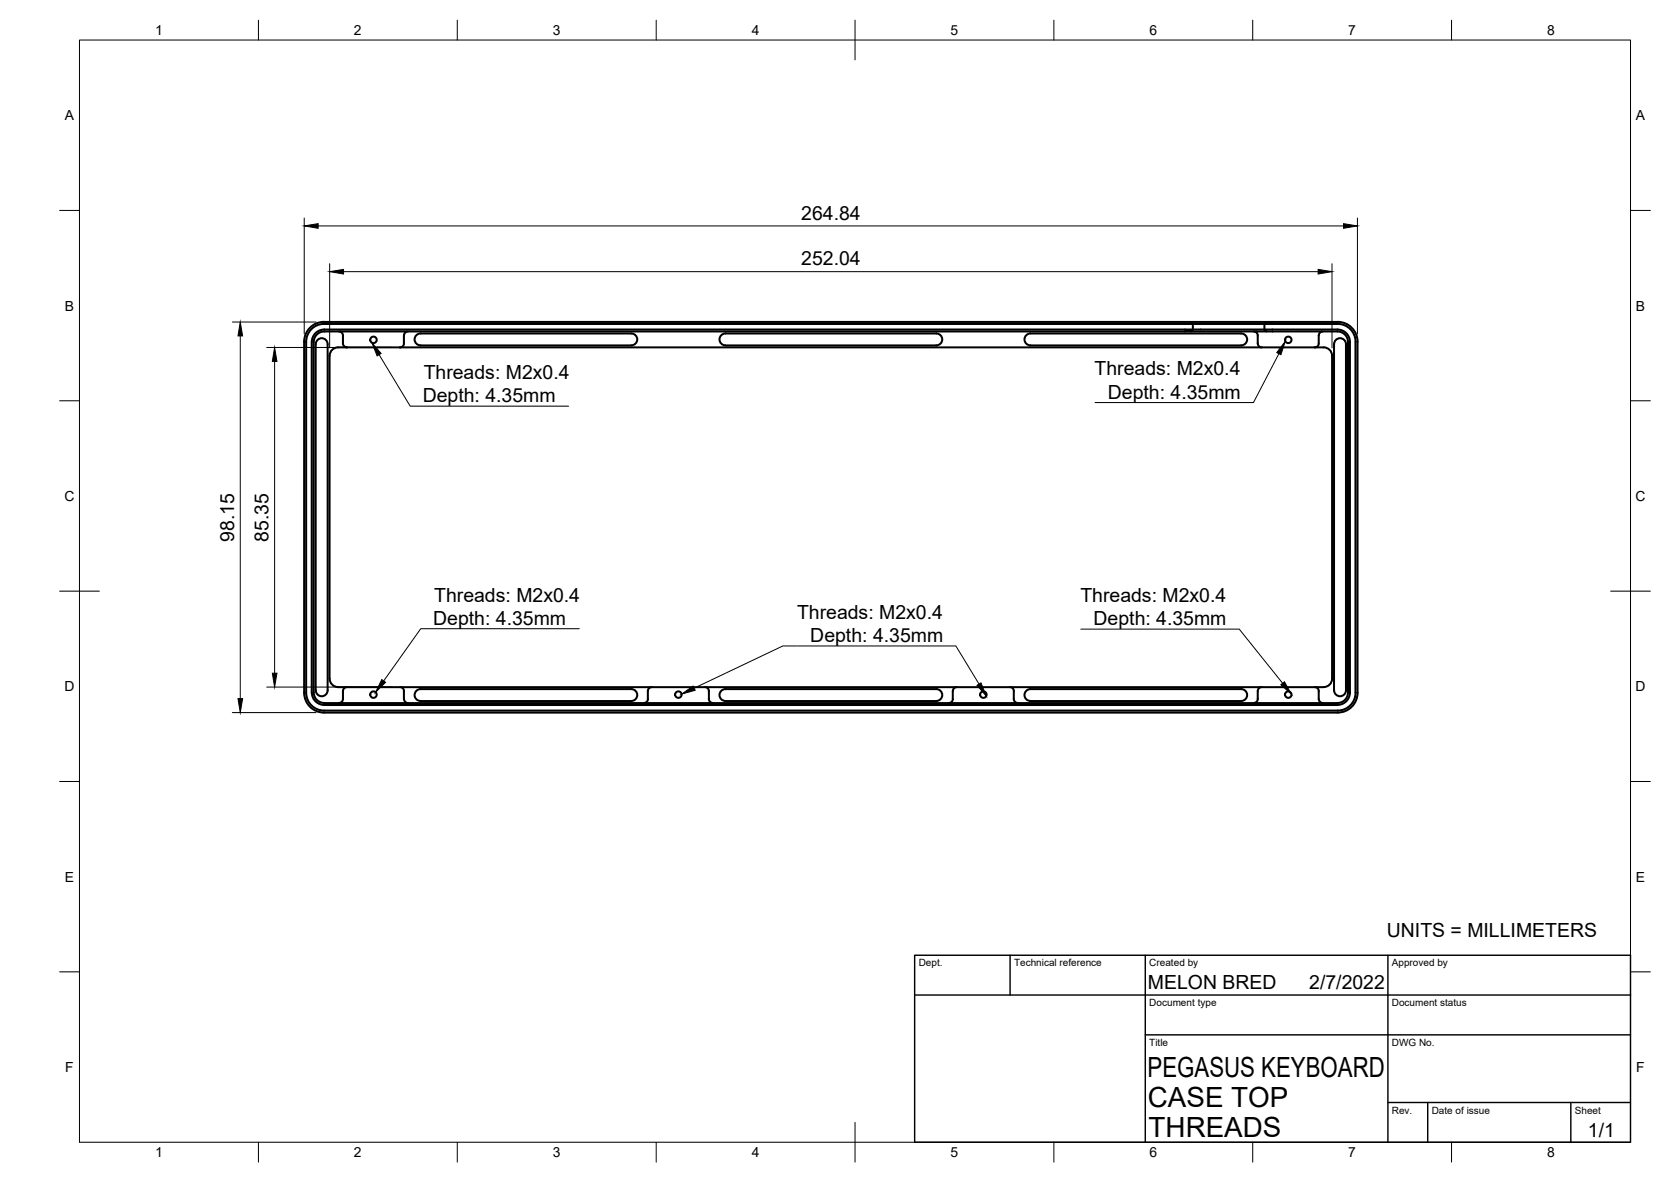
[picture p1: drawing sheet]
<svg xmlns="http://www.w3.org/2000/svg" width="420mm" height="297mm" viewBox="0 0 420 297" stroke-linecap="round" stroke-linejoin="round" font-family="sans-serif">
<!-- layer: Visible -->
<g fill="none" stroke="#000" stroke-width=".51">
<path d="M76.5 85.9v88.2a5 5 0 0 0 5 5h254.8a5 5 0 0 0 5.1-5l-.1-88.2M77 85.9a4.5 4.5 0 0 1 4.5-4.5h218.4v1.4h18v-1.4h-16.4a2.12 2.12 0 0 1-2.1-.5h-217.9a5 5 0 0 0-5 5M77 85.9v88.2a4.5 4.5 0 0 0 4.5 4.5h254.8a4.5 4.5 0 0 0 4.5-4.5v-88.2M78.4 86v88a3.1 3.1 0 0 0 3.1 3.2M78.9 86v88a2.66 2.66 0 0 0 2.6 2.7M78.9 86a2.66 2.66 0 0 1 2.6-2.7h217.9l.5-.5h-218.4a3.1 3.1 0 0 0-3.1 3.2M79.7 85.6a1.49 1.49 0 0 1 1.7-.5 1.49 1.49 0 0 1 1 1.4v87a1.5 1.5 0 0 1-1.5 1.5 1.5 1.5 0 0 1-1.5-1.5v-87zM82.9 89.4v81.2M85.2 83.3a1.01 1.01 0 0 1 1 1v2a1.01 1.01 0 0 0 1 1M100.6 87.3h-15.6a2.11 2.11 0 0 0-2.1 2.1M100.6 87.3h230M102.6 83.3a1.04 1.04 0 0 0-1 1v2a1.01 1.01 0 0 1-1 1"/>
<path d="M104.9 84.1l.8-.3h53a1.49 1.49 0 0 1 1.5 1.5 1.49 1.49 0 0 1-1.5 1.5h-53a1.49 1.49 0 0 1-1.4-1 1.49 1.49 0 0 1 .6-1.7zM181.2 84.4l.7-.5 .5-.1h53a1.49 1.49 0 0 1 1.5 1.5 1.49 1.49 0 0 1-1.5 1.5h-53a1.49 1.49 0 0 1-1.3-.8 1.49 1.49 0 0 1 .1-1.6zM258.2 84.1l.9-.3h53a1.49 1.49 0 0 1 1.5 1.5 1.49 1.49 0 0 1-1.5 1.5h-53a1.49 1.49 0 0 1-1.4-1 1.49 1.49 0 0 1 .5-1.7zM299.4 83.3h19l-.5-.5h18.4a3.1 3.1 0 0 1 3.1 3.2M299.4 80.9h19M315.2 83.3a1.01 1.01 0 0 1 1.1 1v2a1.01 1.01 0 0 0 1 1M318.4 83.3h17.9a2.66 2.66 0 0 1 2.6 2.7M330.6 87.3a3.9 3.9 0 0 1 3.7 .6l.6 .9v.6v81.2a2.11 2.11 0 0 1-2.1 2.1h-245.6a4 4 0 0 1-3.7-.7l-.5-.9-.1-.5M332.6 83.3a1.01 1.01 0 0 0-1 1v2a.97 .97 0 0 1-1 1M336.1 85.3a1.49 1.49 0 0 1 1.5-.1 1.49 1.49 0 0 1 .8 1.3v87a1.5 1.5 0 0 1-1.5 1.5 1.5 1.5 0 0 1-1.5-1.5v-87l.1-.5zM338.9 86v88a2.66 2.66 0 0 1-2.6 2.7M339.4 86v88a3.1 3.1 0 0 1-3.1 3.2"/>
<path d="M340.8 85.9a4.5 4.5 0 0 0-4.5-4.5h-18.4l.5-.5h17.9a5 5 0 0 1 5.1 5M81.5 177.2h254.8M81.5 176.7h254.8M86.2 175.7a1.01 1.01 0 0 1-1 1M87.2 172.7a1.01 1.01 0 0 0-1 1v2M100.6 172.7a1.01 1.01 0 0 1 1 1v2M101.6 175.7a1.01 1.01 0 0 0 1 1M105.7 176.2h53M105.7 176.2a1.49 1.49 0 0 1-1.5-1.5 1.49 1.49 0 0 1 1.5-1.5h53a1.49 1.49 0 0 1 1.5 1.5 1.49 1.49 0 0 1-1.5 1.5M162.9 175.7a1.01 1.01 0 0 1-1 1M163.9 172.7a1.01 1.01 0 0 0-1 1v2M177.2 172.7a1.01 1.01 0 0 1 1 1v2"/>
<path d="M178.2 175.7a1.01 1.01 0 0 0 1 1M182.4 176.2h53M182.4 176.2a1.49 1.49 0 0 1-1.5-1.5 1.49 1.49 0 0 1 1.5-1.5h53a1.49 1.49 0 0 1 1.5 1.5 1.49 1.49 0 0 1-1.5 1.5M239.6 175.7a1.01 1.01 0 0 1-1 1M240.6 172.7a1.01 1.01 0 0 0-1 1v2M253.9 172.7a1.01 1.01 0 0 1 1 1M254.9 173.7v2M254.9 175.7a1.01 1.01 0 0 0 1 1M259.1 176.2h53M259.1 176.2a1.49 1.49 0 0 1-1.5-1.5 1.49 1.49 0 0 1 1.5-1.5h53a1.49 1.49 0 0 1 1.5 1.5 1.49 1.49 0 0 1-1.5 1.5M316.3 175.7a1.01 1.01 0 0 1-1.1 1M317.3 172.7a1.01 1.01 0 0 0-1 1v2"/>
<path d="M330.6 172.7a1.01 1.01 0 0 1 1 1v2M331.6 175.7a1.01 1.01 0 0 0 1 1"/>
<circle cx="93.9" cy="85.4" r=".81"/>
<circle cx="323.9" cy="85.4" r=".81"/>
<circle cx="93.9" cy="174.6" r=".81"/>
<circle cx="170.6" cy="174.6" r=".81"/>
<circle cx="247.3" cy="174.6" r=".81"/>
<circle cx="323.9" cy="174.6" r=".81"/>
</g>
<!-- layer: Border -->
<g fill="none" stroke="#000" stroke-width=".25">
<path d="M20 10.1h390v276.9h-390zM65 5.1v5M115 5.1v5M165 5.1v5M215 5.1v10M265 5.1v5M315 5.1v5M365 5.1v5M15 52.9h5M410 52.9h5M15 100.7h5M410 100.7h5"/>
<path d="M15 148.6h10M405 148.6h10M15 196.4h5M410 196.4h5M15 244.2h5M410 244.2h5M65 287v5M115 287v5M165 287v5M215 282.1v9.9M265 287v5M315 287v5"/>
<path d="M365 287v5"/>
</g>
<!-- layer: TitleBlock -->
<path d="M230 240.1h180v46.9h-180zM230 250h180M254 240.1v9.9M288 240.1v46.9M349 240.1v46.9M288 260.1h122M349 277.1h61M359 277.1v9.9M395 277.1v9.9" fill="none" stroke="#000" stroke-width=".36"/>
<!-- layer: Annotations -->
<path d="M93.5 86.1l2.3 2.7-1 .6zM323.2 85.8l-1.1 3.3-1.1-.5zM96 170.8l.9 .7-2.5 2.5zM171.4 174.4l2.9-2 .5 1.1zM245.7 172.2l1-.6 1.3 3.3zM322.1 172.1l.9-.8 1.7 3.1z" fill="#000" stroke="#000" stroke-width=".25"/>
<path d="M95.3 89.1l7.8 13h39.9M321.6 88.9l-6.4 12.3h-39.9M145.6 158h-39.8l-9.3 13.1M271.8 158.1h39.8l10.9 13.6M200.3 162.3h-3.5l-22.3 10.6M200.5 162.3h39.8l5.9 9.6" fill="none" stroke="#000" stroke-width=".25"/>
<!-- layer: Dimensions -->
<path d="M76.5 54.8v29.1M80 56.8h257.8M341.3 54.8v29.1M82.9 66.3v21.1M86.4 68.3h245M334.9 66.3v21.1M58.4 80.9h21.1M60.4 84.4v91.2M67.1 87.3h31.5M69 90.8v78.4M58.4 179.1h21.1M67.1 172.7h31.5" fill="none" stroke="#000" stroke-width=".25"/>
<path d="M76.5 56.8l3.5-.6v1.2zM337.8 56.2l3.5 .6-3.5 .6zM82.9 68.3l3.5-.6v1.2zM331.4 67.7l3.5 .6-3.5 .6zM60.4 80.9l.6 3.5h-1.2zM69 87.3l.6 3.5h-1.1zM59.8 175.6h1.2l-.6 3.5zM68.5 169.2h1.1l-.6 3.5z" fill="#000" stroke="#000" stroke-width=".25"/>
<g font-size="7">
<text x="288.5" y="270.6">PEGASUS KEYBOARD</text>
<text x="288.6" y="278.1">CASE TOP</text>
<text x="288.8" y="285.6">THREADS</text>
</g>
<g font-size="4.9">
<text x="201.5" y="55.2">264.84</text>
<text x="201.5" y="66.7">252.04</text>
<text x="106.5" y="95.3">Threads: M2x0.4</text>
<text x="275.2" y="94.3">Threads: M2x0.4</text>
<text x="106.3" y="101.1">Depth: 4.35mm</text>
<text x="278.6" y="100.2">Depth: 4.35mm</text>
<text x="58.9" y="136.1" transform="rotate(-90 58.9 136.1)">98.15</text>
<text x="67.5" y="136.1" transform="rotate(-90 67.5 136.1)">85.35</text>
<text x="109.2" y="151.2">Threads: M2x0.4</text>
<text x="200.4" y="155.5">Threads: M2x0.4</text>
<text x="271.7" y="151.3">Threads: M2x0.4</text>
<text x="108.9" y="157">Depth: 4.35mm</text>
<text x="203.8" y="161.4">Depth: 4.35mm</text>
<text x="275" y="157.1">Depth: 4.35mm</text>
<text x="348.7" y="235.5">UNITS = MILLIMETERS</text>
<text x="288.6" y="248.6">MELON BRED</text>
<text x="329.2" y="248.6">2/7/2022</text>
<text x="399.3" y="285.8">1/1</text>
</g>
<g font-size="3.5">
<text x="39" y="8.8">1</text>
<text x="89" y="8.8">2</text>
<text x="139" y="8.8">3</text>
<text x="189" y="8.8">4</text>
<text x="239" y="8.8">5</text>
<text x="289" y="8.8">6</text>
<text x="339" y="8.8">7</text>
<text x="389" y="8.8">8</text>
<text x="16.3" y="30.2">A</text>
<text x="411.3" y="30.2">A</text>
<text x="16.3" y="78">B</text>
<text x="411.3" y="78">B</text>
<text x="16.2" y="125.9">C</text>
<text x="411.2" y="125.9">C</text>
<text x="16.2" y="173.7">D</text>
<text x="411.2" y="173.7">D</text>
<text x="16.3" y="221.6">E</text>
<text x="411.3" y="221.6">E</text>
<text x="16.4" y="269.4">F</text>
<text x="411.4" y="269.4">F</text>
<text x="39" y="290.8">1</text>
<text x="89" y="290.8">2</text>
<text x="139" y="290.8">3</text>
<text x="189" y="290.8">4</text>
<text x="239" y="290.8">5</text>
<text x="289" y="290.8">6</text>
<text x="339" y="290.8">7</text>
<text x="389" y="290.8">8</text>
</g>
<g font-size="2.5">
<text x="231" y="242.9">Dept.</text>
<text x="255" y="242.9">Technical reference</text>
<text x="289" y="242.9">Created by</text>
<text x="350" y="242.9">Approved by</text>
<text x="289" y="252.8">Document type</text>
<text x="350" y="252.8">Document status</text>
<text x="289" y="262.9">Title</text>
<text x="350" y="262.9">DWG No.</text>
<text x="350" y="279.9">Rev.</text>
<text x="360" y="279.9">Date of issue</text>
<text x="396" y="279.9">Sheet</text>
</g>
</svg>
